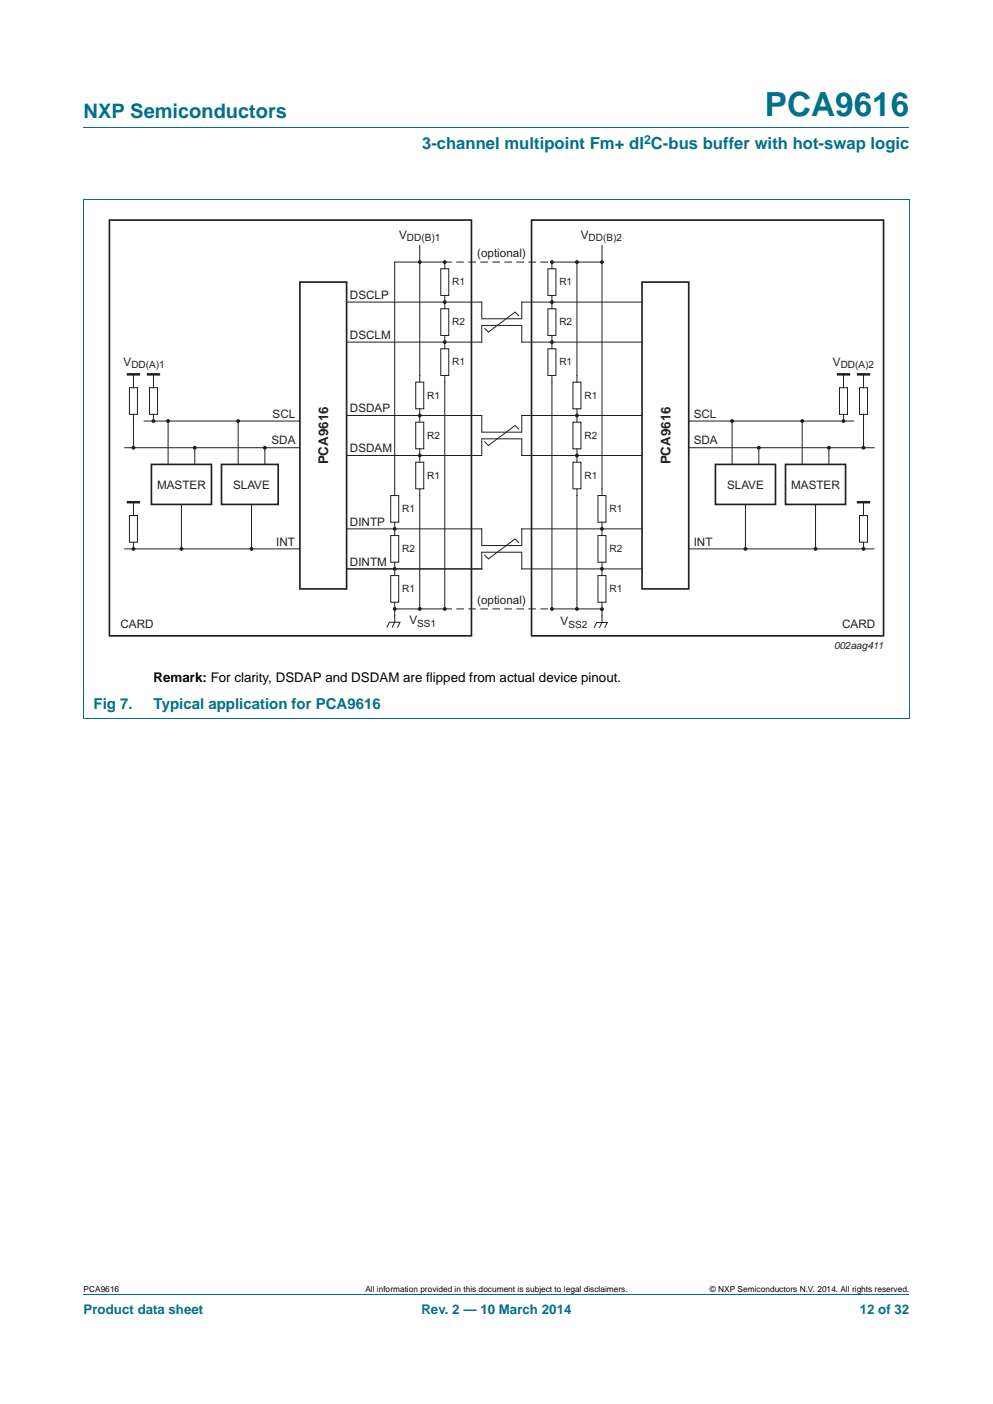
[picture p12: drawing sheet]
<svg xmlns="http://www.w3.org/2000/svg" width="210mm" height="297mm" viewBox="0 0 210 297" stroke-linecap="round" stroke-linejoin="round" font-family="sans-serif">
<path d="M17.7 27h174.6M17.6 42.2h174.7M17.7 42.2v109.8M192.3 42.2v109.8M17.6 152h174.7M17.7 273.9h174.6" fill="none" stroke="#00718a" stroke-width=".21"/>
<circle cx="88.8" cy="55.4" r=".28" fill="#231f20"/>
<circle cx="88.8" cy="55.4" r=".28" fill="none" stroke="#231f20" stroke-width=".25"/>
<path d="M83.5 55.4h10.6v1.5M88.8 51.9v27.5M93.2 56.9h1.7v5.6h-1.7zM73.3 63.9h28.6M93.2 65.3h1.7v5.7h-1.7zM94.1 62.5v2.8M94.1 71v1.4M94.1 80.8v48M81.8 132.8l.5-1.2h2.3l-.6 1.2M83.5 128.8v2.8l-.6 1.2" fill="none" stroke="#231f20" stroke-width=".21"/>
<path d="M63.4 59.7h9.9v64.9h-9.9z" fill="none" stroke="#231f20" stroke-width=".35"/>
<circle cx="94.1" cy="55.4" r=".28" fill="#231f20"/>
<circle cx="94.1" cy="55.4" r=".28" fill="none" stroke="#231f20" stroke-width=".25"/>
<circle cx="94.1" cy="63.9" r=".28" fill="#231f20"/>
<circle cx="94.1" cy="63.9" r=".28" fill="none" stroke="#231f20" stroke-width=".25"/>
<path d="M73.3 72.4h28.6M93.2 73.8h1.7v5.6h-1.7zM94 72.4v1.4M94 79.4v1.4" fill="none" stroke="#231f20" stroke-width=".21"/>
<circle cx="94.1" cy="72.4" r=".28" fill="#231f20"/>
<circle cx="94.1" cy="72.4" r=".28" fill="none" stroke="#231f20" stroke-width=".25"/>
<path d="M88.8 79.4v1.4M73.3 87.9h28.6M73.3 96.4h28.6M87.9 80.8h1.7v5.7h-1.7zM87.9 89.3h1.7v5.7h-1.7zM87.9 97.8h1.7v5.6h-1.7zM88.8 86.5v2.8M88.8 95v2.8M88.8 103.4v1.4" fill="none" stroke="#231f20" stroke-width=".21"/>
<circle cx="88.8" cy="87.9" r=".28" fill="#231f20"/>
<circle cx="88.8" cy="87.9" r=".28" fill="none" stroke="#231f20" stroke-width=".25"/>
<circle cx="88.8" cy="96.4" r=".28" fill="#231f20"/>
<circle cx="88.8" cy="96.4" r=".28" fill="none" stroke="#231f20" stroke-width=".25"/>
<circle cx="83.5" cy="128.8" r=".28" fill="#231f20"/>
<circle cx="83.5" cy="128.8" r=".28" fill="none" stroke="#231f20" stroke-width=".25"/>
<circle cx="88.8" cy="128.8" r=".28" fill="#231f20"/>
<circle cx="88.8" cy="128.8" r=".28" fill="none" stroke="#231f20" stroke-width=".25"/>
<path d="M26.4 94.7h37M30.5 89.1h33M35.5 89.1v9.2M41.2 94.7v3.6M50.4 89.1v9.2M56 94.7v3.6" fill="none" stroke="#231f20" stroke-width=".21"/>
<path d="M32 98.3h12.7v8.4h-12.7zM46.8 98.3h12v8.4h-12z" fill="none" stroke="#231f20" stroke-width=".35"/>
<circle cx="41.2" cy="94.7" r=".28" fill="#231f20"/>
<circle cx="41.2" cy="94.7" r=".28" fill="none" stroke="#231f20" stroke-width=".25"/>
<circle cx="35.5" cy="89.1" r=".28" fill="#231f20"/>
<circle cx="35.5" cy="89.1" r=".28" fill="none" stroke="#231f20" stroke-width=".25"/>
<circle cx="56" cy="94.7" r=".28" fill="#231f20"/>
<circle cx="56" cy="94.7" r=".28" fill="none" stroke="#231f20" stroke-width=".25"/>
<circle cx="50.4" cy="89.1" r=".28" fill="#231f20"/>
<circle cx="50.4" cy="89.1" r=".28" fill="none" stroke="#231f20" stroke-width=".25"/>
<path d="M115.9 56.9h1.7v5.6h-1.7zM116.7 55.4v1.5M115.9 65.3h1.7v5.7h-1.7zM116.7 62.5v2.8M116.7 71v1.4" fill="none" stroke="#231f20" stroke-width=".21"/>
<circle cx="116.7" cy="55.4" r=".28" fill="#231f20"/>
<circle cx="116.7" cy="55.4" r=".28" fill="none" stroke="#231f20" stroke-width=".25"/>
<circle cx="116.7" cy="63.9" r=".28" fill="#231f20"/>
<circle cx="116.7" cy="63.9" r=".28" fill="none" stroke="#231f20" stroke-width=".25"/>
<path d="M115.9 73.8h1.7v5.6h-1.7zM116.7 72.4v1.4M116.7 79.4v1.4" fill="none" stroke="#231f20" stroke-width=".21"/>
<circle cx="116.7" cy="72.4" r=".28" fill="#231f20"/>
<circle cx="116.7" cy="72.4" r=".28" fill="none" stroke="#231f20" stroke-width=".25"/>
<circle cx="116.7" cy="128.8" r=".28" fill="#231f20"/>
<circle cx="116.7" cy="128.8" r=".28" fill="none" stroke="#231f20" stroke-width=".25"/>
<path d="M122 55.4v25.4M121.2 80.8h1.6v5.7h-1.6zM121.2 89.3h1.6v5.7h-1.6zM121.2 97.8h1.6v5.6h-1.6zM122 86.5v2.8M122 95v2.8M122 103.4v1.4" fill="none" stroke="#231f20" stroke-width=".21"/>
<circle cx="122" cy="87.9" r=".28" fill="#231f20"/>
<circle cx="122" cy="87.9" r=".28" fill="none" stroke="#231f20" stroke-width=".25"/>
<circle cx="122" cy="96.4" r=".28" fill="#231f20"/>
<circle cx="122" cy="96.4" r=".28" fill="none" stroke="#231f20" stroke-width=".25"/>
<path d="M145.6 89.1h34.9M145.7 94.7h39.1M154.8 89.1v9.2M160.5 94.7v3.6M169.6 89.1v9.2M175.3 94.7v3.6" fill="none" stroke="#231f20" stroke-width=".21"/>
<path d="M151.3 98.3h12.7v8.4h-12.7zM166.1 98.3h12.7v8.4h-12.7z" fill="none" stroke="#231f20" stroke-width=".35"/>
<circle cx="160.5" cy="94.7" r=".28" fill="#231f20"/>
<circle cx="160.5" cy="94.7" r=".28" fill="none" stroke="#231f20" stroke-width=".25"/>
<circle cx="154.8" cy="89.1" r=".28" fill="#231f20"/>
<circle cx="154.8" cy="89.1" r=".28" fill="none" stroke="#231f20" stroke-width=".25"/>
<circle cx="175.3" cy="94.7" r=".28" fill="#231f20"/>
<circle cx="175.3" cy="94.7" r=".28" fill="none" stroke="#231f20" stroke-width=".25"/>
<circle cx="169.6" cy="89.1" r=".28" fill="#231f20"/>
<circle cx="169.6" cy="89.1" r=".28" fill="none" stroke="#231f20" stroke-width=".25"/>
<g fill="none" stroke="#231f20" stroke-width=".21">
<path d="M83.5 55.4v49.4M101.9 63.9v3.5h8.4v-3.5h25.5M101.9 72.4v-3.5h8.4v3.5h25.5M109.8 66.9l-.9-.9-5.6 4.3-.9-.9M101.9 87.9v3.5h8.4v-3.5h25.5M101.9 96.4v-3.6h8.4v3.6h25.5M109.8 90.9l-.9-.9-5.6 4.3-.9-.9M73.3 111.9h28.6M82.6 104.8h1.7v5.7h-1.7zM82.6 113.3h1.7v5.6h-1.7zM83.5 110.5v2.8M83.5 118.9v2.9"/>
<path d="M73.3 120.4h28.6M82.6 121.8h1.7v5.6h-1.7zM83.5 127.4v1.4"/>
</g>
<circle cx="83.5" cy="111.9" r=".28" fill="#231f20"/>
<circle cx="83.5" cy="111.9" r=".28" fill="none" stroke="#231f20" stroke-width=".25"/>
<circle cx="83.5" cy="120.4" r=".28" fill="#231f20"/>
<circle cx="83.5" cy="120.4" r=".28" fill="none" stroke="#231f20" stroke-width=".25"/>
<path d="M26.4 116.1h37M38.4 106.7v9.4M88.8 104.8v24M101.9 111.9v3.5h8.4v-3.5M109.8 114.9l-.9-.9-5.6 4.2-.9-.8M73.3 120.4h28.6v-3.6h8.4v3.6" fill="none" stroke="#231f20" stroke-width=".21"/>
<circle cx="94.1" cy="128.8" r=".28" fill="#231f20"/>
<circle cx="94.1" cy="128.8" r=".28" fill="none" stroke="#231f20" stroke-width=".25"/>
<path d="M127.3 51.9v52.9M126.4 104.8h1.7v5.7h-1.7zM126.4 113.3h1.7v5.6h-1.7zM127.3 110.5v2.8M127.3 118.9v2.9M126.4 121.8h1.7v5.6h-1.7zM127.3 127.4v1.4" fill="none" stroke="#231f20" stroke-width=".21"/>
<circle cx="127.3" cy="111.9" r=".28" fill="#231f20"/>
<circle cx="127.3" cy="111.9" r=".28" fill="none" stroke="#231f20" stroke-width=".25"/>
<circle cx="127.3" cy="120.4" r=".28" fill="#231f20"/>
<circle cx="127.3" cy="120.4" r=".28" fill="none" stroke="#231f20" stroke-width=".25"/>
<path d="M116.7 80.8v48M110.3 111.9h25.5M122 104.8v24M110.3 120.4h25.5" fill="none" stroke="#231f20" stroke-width=".21"/>
<circle cx="122" cy="55.4" r=".28" fill="#231f20"/>
<circle cx="122" cy="55.4" r=".28" fill="none" stroke="#231f20" stroke-width=".25"/>
<circle cx="122" cy="128.8" r=".28" fill="#231f20"/>
<circle cx="122" cy="128.8" r=".28" fill="none" stroke="#231f20" stroke-width=".25"/>
<path d="M135.8 59.7h9.8v64.9h-9.8z" fill="none" stroke="#231f20" stroke-width=".35"/>
<path d="M28.2 79.2v2.8M32.5 79.2v2.8M27.4 82h1.7v5.7h-1.7zM28.2 87.7v1.4M31.6 82h1.7v5.7h-1.7zM32.5 87.7v1.4M27.4 109.1h1.7v5.6h-1.7zM28.2 106.2v2.9M28.2 114.7v1.4M53.2 106.7v9.4" fill="none" stroke="#231f20" stroke-width=".21"/>
<path d="M26.8 79.2h2.8M31 79.2h2.9M26.8 106.2h2.8" fill="none" stroke="#231f20" stroke-width=".53"/>
<circle cx="32.5" cy="89.1" r=".28" fill="#231f20"/>
<circle cx="32.5" cy="89.1" r=".28" fill="none" stroke="#231f20" stroke-width=".25"/>
<circle cx="38.4" cy="116.1" r=".28" fill="#231f20"/>
<circle cx="38.4" cy="116.1" r=".28" fill="none" stroke="#231f20" stroke-width=".25"/>
<circle cx="53.2" cy="116.1" r=".28" fill="#231f20"/>
<circle cx="53.2" cy="116.1" r=".28" fill="none" stroke="#231f20" stroke-width=".25"/>
<path d="M28.2 89.1v5.6" fill="none" stroke="#231f20" stroke-width=".21"/>
<circle cx="28.2" cy="94.7" r=".28" fill="#231f20"/>
<circle cx="28.2" cy="94.7" r=".28" fill="none" stroke="#231f20" stroke-width=".25"/>
<circle cx="28.2" cy="116.1" r=".28" fill="#231f20"/>
<circle cx="28.2" cy="116.1" r=".28" fill="none" stroke="#231f20" stroke-width=".25"/>
<path d="M23.1 46.6h76.6v87.9h-76.6zM112.4 46.6h74.4v87.9h-74.4z" fill="none" stroke="#231f20" stroke-width=".35"/>
<path d="M145.6 116.1h39.2M157.6 106.7v9.4M172.5 106.7v9.4" fill="none" stroke="#231f20" stroke-width=".21"/>
<circle cx="157.6" cy="116.1" r=".28" fill="#231f20"/>
<circle cx="157.6" cy="116.1" r=".28" fill="none" stroke="#231f20" stroke-width=".25"/>
<circle cx="172.5" cy="116.1" r=".28" fill="#231f20"/>
<circle cx="172.5" cy="116.1" r=".28" fill="none" stroke="#231f20" stroke-width=".25"/>
<path d="M178.4 79.2v2.8M182.6 79.2v2.8M177.5 82h1.7v5.7h-1.7zM178.4 87.7v1.4M181.8 82h1.6v5.7h-1.6zM182.6 87.7v1.4M181.8 109.1h1.6v5.6h-1.6zM182.6 106.2v2.9M182.6 114.7v1.4" fill="none" stroke="#231f20" stroke-width=".21"/>
<path d="M177 79.2h2.8M181.2 79.2h2.8M181.2 106.2h2.8" fill="none" stroke="#231f20" stroke-width=".53"/>
<circle cx="178.4" cy="89.1" r=".28" fill="#231f20"/>
<circle cx="178.4" cy="89.1" r=".28" fill="none" stroke="#231f20" stroke-width=".25"/>
<path d="M182.6 89.1v5.6" fill="none" stroke="#231f20" stroke-width=".21"/>
<circle cx="182.6" cy="94.7" r=".28" fill="#231f20"/>
<circle cx="182.6" cy="94.7" r=".28" fill="none" stroke="#231f20" stroke-width=".25"/>
<circle cx="182.6" cy="116.1" r=".28" fill="#231f20"/>
<circle cx="182.6" cy="116.1" r=".28" fill="none" stroke="#231f20" stroke-width=".25"/>
<path d="M116.7 55.4h10.6M83.5 128.8h10.5M116.7 128.8h10.6M125.6 132.8l.6-1.1h2.2l-.5 1.1M127.3 128.9v2.8l-.6 1.1" fill="none" stroke="#231f20" stroke-width=".21"/>
<path d="M94.1 55.4h22.6M94.1 128.8h22.6" fill="none" stroke="#231f20" stroke-width=".21" stroke-dasharray="1.4 1.1"/>
<circle cx="127.3" cy="128.9" r=".28" fill="#231f20"/>
<circle cx="127.3" cy="128.9" r=".28" fill="none" stroke="#231f20" stroke-width=".25"/>
<circle cx="127.3" cy="55.4" r=".28" fill="#231f20"/>
<circle cx="127.3" cy="55.4" r=".28" fill="none" stroke="#231f20" stroke-width=".25"/>
<text font-size="7" fill="#00718a" x="161.7" y="24.6">PCA9616</text>
<text font-size="4.2" fill="#00718a" x="17.7" y="24.9">NXP Semiconductors</text>
<text font-size="3.5" fill="#00718a" x="89.3" y="31.6">3-channel multipoint Fm+ dI C-bus buffer with hot-swap logic</text>
<g font-size="3.2" fill="#00718a">
<text x="19.8" y="149.9">Fig 7.</text>
<text x="32.5" y="149.9">Typical application for PCA9616</text>
</g>
<g font-size="2.8" fill="#231f20">
<text x="69.4" y="98.3" transform="rotate(-90 69.4 98.3)">PCA9616</text>
<text x="141.8" y="98.3" transform="rotate(-90 141.8 98.3)">PCA9616</text>
</g>
<text font-size="2.8" x="32.5" y="144.4">Remark: For clarity, DSDAP and DSDAM are flipped from actual device pinout.</text>
<g font-size="2.8" fill="#00718a">
<text x="17.7" y="277.9">Product data sheet</text>
<text x="89.1" y="277.9">Rev. 2 — 10 March 2014</text>
<text x="181.8" y="277.9">12 of 32</text>
</g>
<text font-size="2.6" fill="#00718a" x="136.2" y="30.5">2</text>
<g font-size="2.5" fill="#231f20">
<text x="84.4" y="50.5">V</text>
<text x="122.8" y="50.5">V</text>
<text x="100.9" y="54.4">(optional)</text>
<text x="74" y="63.2">DSCLP</text>
<text x="74" y="71.7">DSCLM</text>
<text x="26.1" y="77.5">V</text>
<text x="176.1" y="77.5">V</text>
<text x="57.6" y="88.4">SCL</text>
<text x="74" y="87.2">DSDAP</text>
<text x="146.7" y="88.4">SCL</text>
<text x="57.4" y="94">SDA</text>
<text x="74" y="95.7">DSDAM</text>
<text x="146.7" y="94">SDA</text>
<text x="33.2" y="103.4">MASTER</text>
<text x="49.3" y="103.4">SLAVE</text>
<text x="153.7" y="103.4">SLAVE</text>
<text x="167.3" y="103.4">MASTER</text>
<text x="74" y="111.2">DINTP</text>
<text x="58.4" y="115.4">INT</text>
<text x="74" y="119.7">DINTM</text>
<text x="146.7" y="115.4">INT</text>
<text x="100.9" y="127.8">(optional)</text>
<text x="25.5" y="132.9">CARD</text>
<text x="86.6" y="132.1">V</text>
<text x="118.6" y="132.3">V</text>
<text x="178.1" y="132.9">CARD</text>
</g>
<g font-size="2.1" fill="#231f20">
<text x="86.1" y="51">DD(B)1</text>
<text x="124.5" y="51">DD(B)2</text>
<text x="95.6" y="60.4">R1</text>
<text x="118.3" y="60.4">R1</text>
<text x="95.6" y="68.8">R2</text>
<text x="118.3" y="68.8">R2</text>
<text x="27.8" y="77.9">DD(A)1</text>
<text x="95.6" y="77.3">R1</text>
<text x="118.3" y="77.3">R1</text>
<text x="177.8" y="77.9">DD(A)2</text>
<text x="90.3" y="84.4">R1</text>
<text x="123.6" y="84.4">R1</text>
<text x="90.3" y="92.8">R2</text>
<text x="123.6" y="92.8">R2</text>
<text x="90.3" y="101.3">R1</text>
<text x="123.6" y="101.3">R1</text>
<text x="85.1" y="108.4">R1</text>
<text x="128.9" y="108.4">R1</text>
<text x="85.1" y="116.8">R2</text>
<text x="128.9" y="116.8">R2</text>
<text x="85.1" y="125.3">R1</text>
<text x="128.9" y="125.3">R1</text>
<text x="88.2" y="132.6">SS1</text>
<text x="120.2" y="132.8">SS2</text>
<text x="176.4" y="137.2">002aag411</text>
</g>
<g font-size="1.8">
<text x="17.7" y="273.3">PCA9616</text>
<text x="77.3" y="273.3">All information provided in this document is subject to legal disclaimers.</text>
<text x="150.1" y="273.3">© NXP Semiconductors N.V. 2014. All rights reserved.</text>
</g>
</svg>
